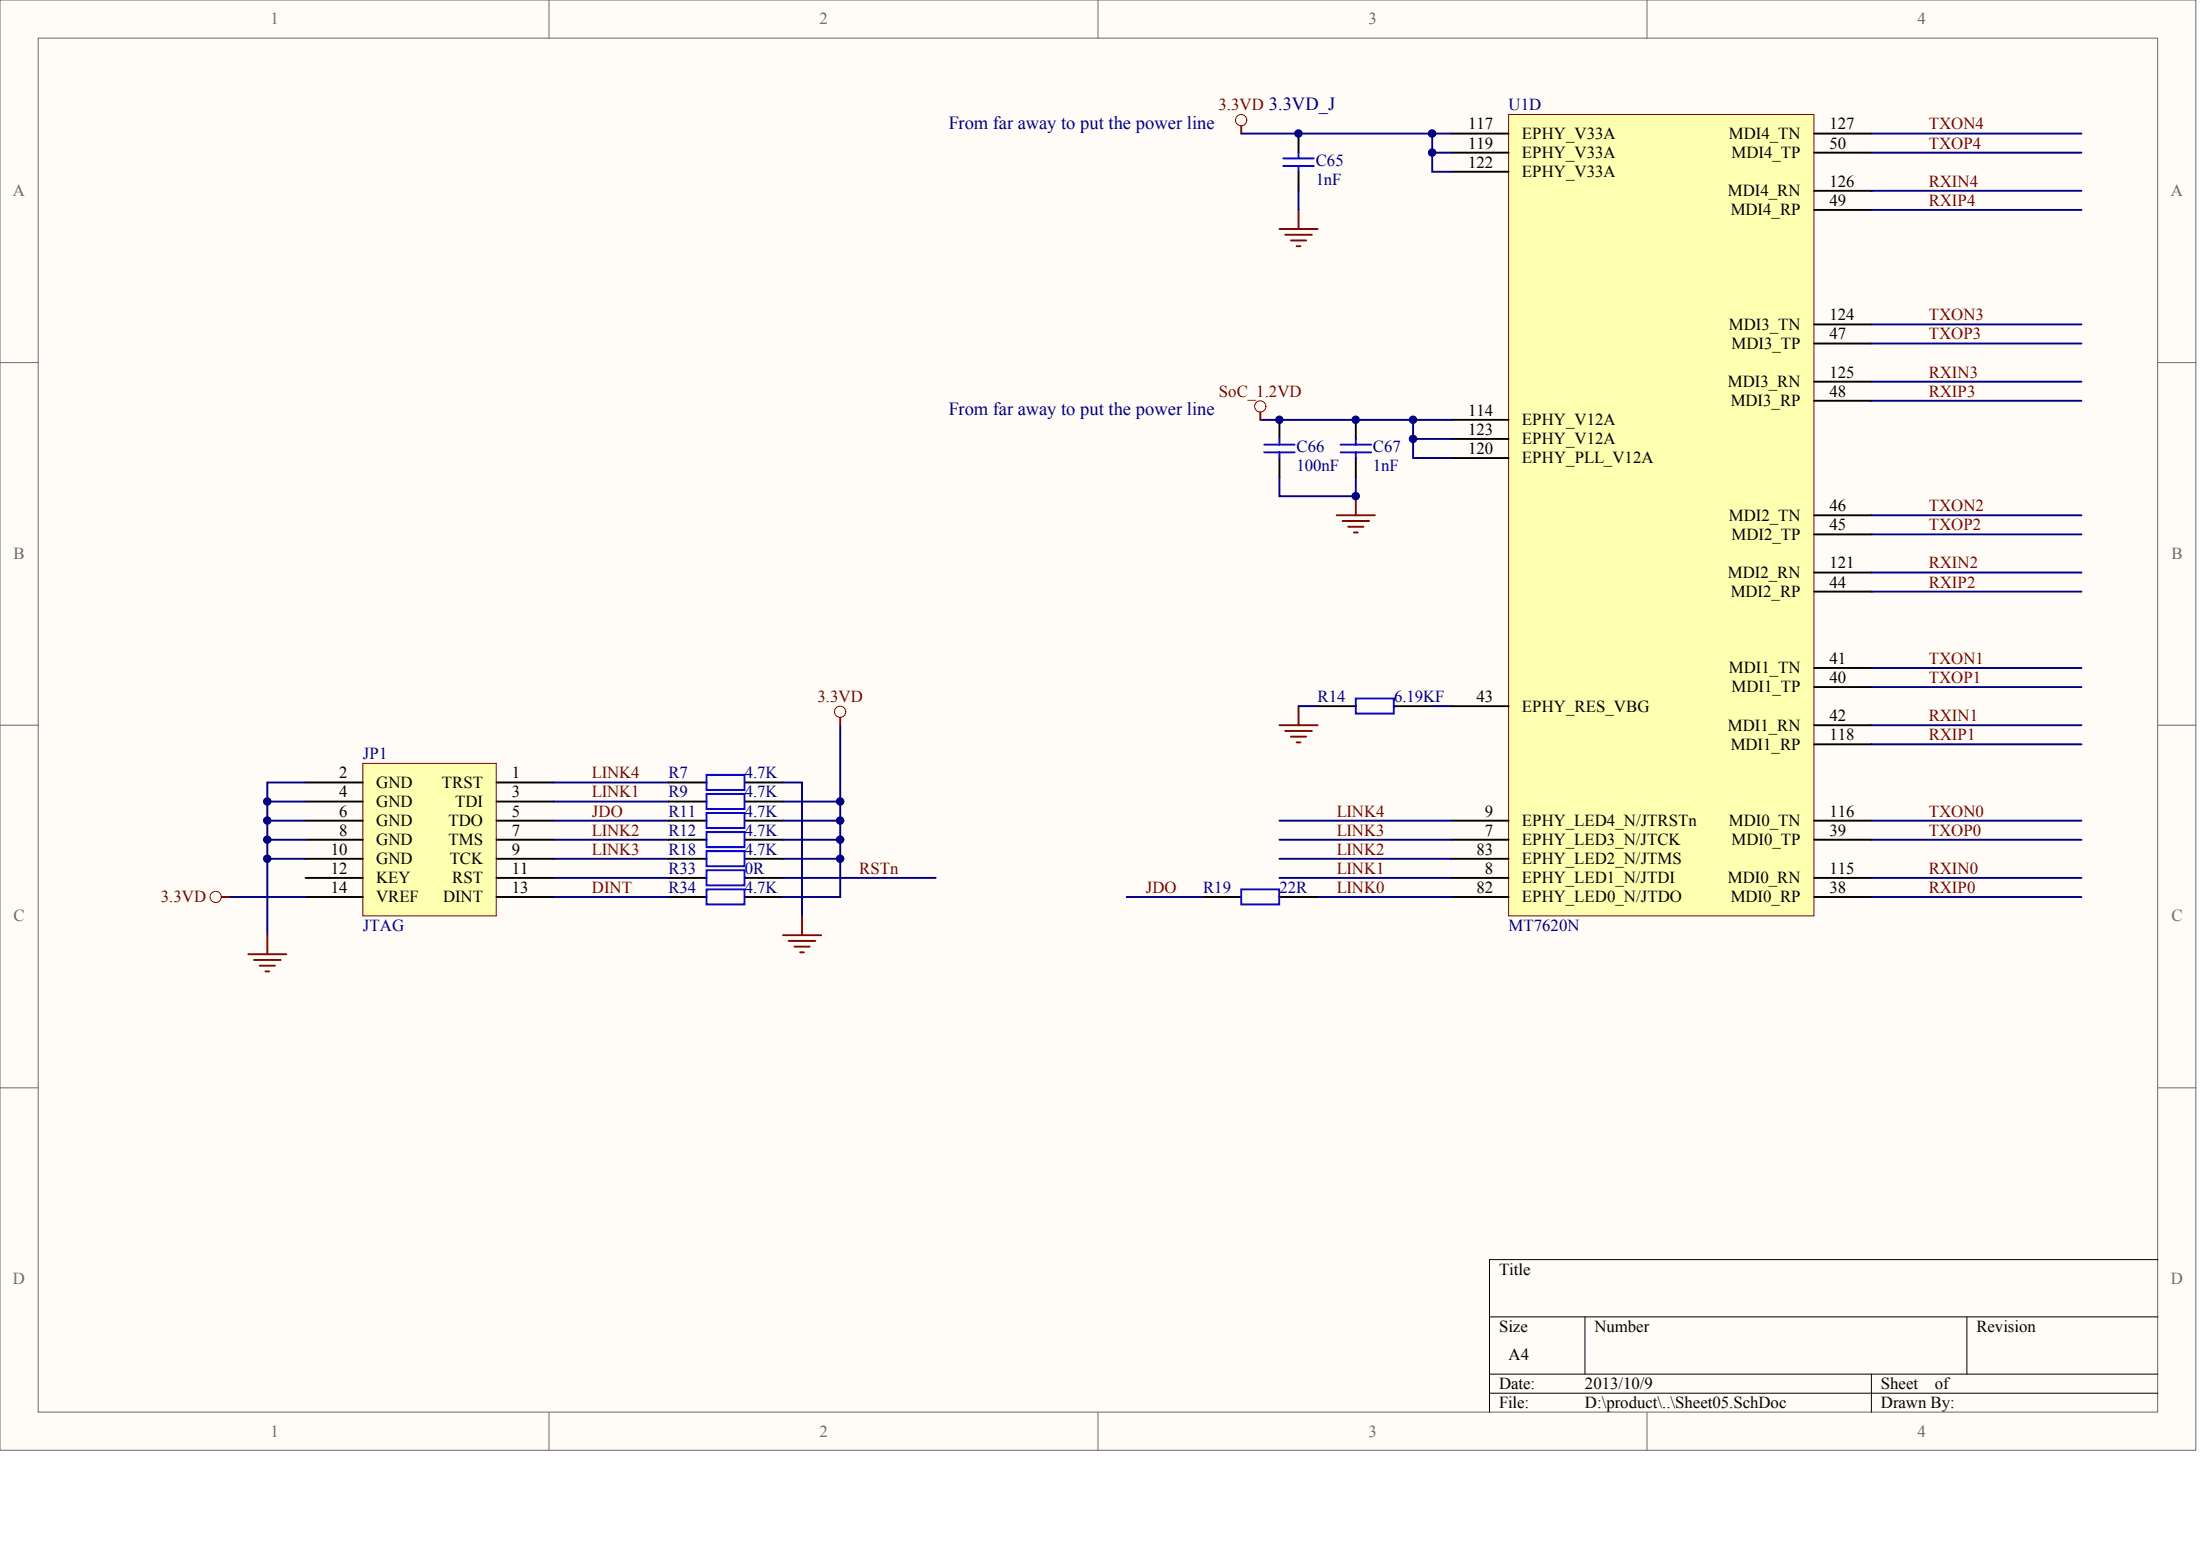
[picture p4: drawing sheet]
<svg xmlns="http://www.w3.org/2000/svg" width="840mm" height="594mm" viewBox="0 0 840 594" stroke-linecap="round" stroke-linejoin="round" font-family="sans-serif">
<g fill="#fffcf8" stroke="#696969" stroke-width=".38">
<path d="M0 0h838v553.4h-838z"/>
<path d="M14.6 14.6h808.8v524.2h-808.8z"/>
</g>
<path d="M209.5 0v14.6M419 0v14.6M628.6 0v14.6M0 138.4h14.6M823.5 138.4h14.6M0 276.7h14.6M823.5 276.7h14.6M0 415.1h14.6M823.5 415.1h14.6M209.5 538.9v14.5M419 538.9v14.5M628.6 538.9v14.5" fill="none" stroke="#696969" stroke-width=".38"/>
<path d="M823.5 480.6h-255.1v58.3M568.4 502.5h255.1M604.9 502.5v21.8M750.6 502.5v21.8M568.4 524.3h255.1M568.4 531.6h255.1M714.2 524.3v14.6" fill="none" stroke="#000" stroke-width=".38"/>
<path d="M575.7 43.7h116.6v305.8h-116.6z" fill="#ffffb0" stroke="#800000" stroke-width=".38"/>
<g fill="none" stroke="#000" stroke-width=".73">
<path d="M495.6 51v7.3M553.9 51h21.8M553.9 58.3h21.8M692.3 51h21.9M692.3 58.3h21.9M495.6 65.5v7.3M553.9 65.5h21.8M692.3 72.8h21.9M692.3 80.1h21.9M692.3 123.8h21.9M692.3 131.1h21.9M692.3 145.6h21.9"/>
<path d="M692.3 152.9h21.9M488.3 160.2v7.3M488.3 174.8v7.2M517.4 160.2v7.3M517.4 174.8v7.2M553.9 160.2h21.8M553.9 167.5h21.8M553.9 174.8h21.8M692.3 196.6h21.9M692.3 203.9h21.9M692.3 218.5h21.9M692.3 225.7h21.9"/>
<path d="M692.3 254.9h21.9M502.9 269.4h14.5M532 269.4h14.6M553.9 269.4h21.8M692.3 262.1h21.9M692.3 276.7h21.9M255.1 298.6h14.5M284.2 298.6h14.6M692.3 284h21.9M553.9 313.1h21.8M692.3 313.1h21.9M553.9 320.4h21.8"/>
<path d="M553.9 335h21.8M553.9 327.7h21.8M692.3 320.4h21.9M692.3 335h21.9M553.9 342.3h21.8M692.3 342.3h21.9"/>
</g>
<g fill="none" stroke="#00f" stroke-width=".73">
<path d="M495.6 58.3v2.1M489.7 63.3h11.7M489.7 60.4h11.7M495.6 63.3v2.2M482.5 172.6h11.6M482.5 169.7h11.6M488.3 167.5v2.2M488.3 172.6v2.2M511.6 172.6h11.7M511.6 169.7h11.7M517.4 167.5v2.2M517.4 172.6v2.2"/>
<path d="M517.4 266.5h14.5v5.8h-14.5zM269.6 295.6h14.6v5.8h-14.6z"/>
</g>
<g fill="none" stroke="#000080" stroke-width=".73">
<path d="M473.7 51h80.2M546.6 51v14.5h7.3M546.6 58.3h7.3M714.2 51h80.2M714.2 58.3h80.2M495.6 72.8v7.3M714.2 72.8h80.2M714.2 80.1h80.2M481 160.2h58.3M539.3 167.5h14.6M553.9 160.2h-14.6v14.6h14.6M488.3 182v7.3h29.1v-7.3"/>
<path d="M495.6 269.4h7.3M546.6 269.4h7.3M488.3 313.1h65.6M714.2 313.1h80.2M488.3 335h65.6M488.3 327.7h65.6M488.3 320.4h65.6M714.2 335h80.2M714.2 320.4h80.2M502.9 342.3h51M714.2 342.3h80.2"/>
</g>
<g fill="none" stroke="#800000" stroke-width=".38">
<circle cx="473.7" cy="45.8" r="2.15"/>
<circle cx="481" cy="155.1" r="2.15"/>
</g>
<g fill="none" stroke="#800000" stroke-width=".73">
<path d="M473.7 48.1v2.9M488.3 87.4h14.6M490.5 89.6h10.2M492.7 91.7h5.8M494.8 93.9h1.5M495.6 80.1v7.3M481 157.3v2.9M510.1 196.6h14.6M512.3 198.8h10.2M517.4 189.3v7.3M514.5 201h5.8M516.7 203.2h1.5"/>
<path d="M488.3 276.7h14.6M490.5 278.9h10.2M495.6 269.4v7.3M492.7 281.1h5.8M494.8 283.3h1.5"/>
</g>
<path d="M138.5 291.3h50.9v58.2h-50.9z" fill="#ffffb0" stroke="#800000" stroke-width=".38"/>
<g fill="none" stroke="#000" stroke-width=".73">
<path d="M116.6 298.6h21.9M189.5 298.6h21.8M116.6 305.8h21.9M116.6 313.1h21.9M189.5 305.8h21.8M189.5 313.1h21.8M255.1 305.8h14.5M255.1 313.1h14.5M284.2 305.8h14.6M284.2 313.1h14.6M116.6 320.4h21.9M116.6 327.7h21.9"/>
<path d="M116.6 335h21.9M189.5 320.4h21.8M189.5 327.7h21.8M189.5 335h21.8M255.1 320.4h14.5M255.1 327.7h14.5M255.1 335h14.5M284.2 320.4h14.6M284.2 327.7h14.6M284.2 335h14.6M116.6 342.3h21.9M189.5 342.3h21.8"/>
<path d="M255.1 342.3h14.5M284.2 342.3h14.6M459.1 342.3h14.6M488.3 342.3h14.6"/>
</g>
<g fill="none" stroke="#000080" stroke-width=".73">
<path d="M714.2 131.1h80.2M714.2 123.8h80.2M714.2 152.9h80.2M714.2 145.6h80.2M714.2 196.6h80.2M714.2 218.5h80.2M714.2 203.9h80.2M714.2 225.7h80.2M714.2 254.9h80.2M320.7 276.7v65.6h-21.9M714.2 276.7h80.2M714.2 262.1h80.2"/>
<path d="M116.6 298.6h-14.6v58.2M211.3 298.6h43.8M298.8 298.6h7.3v50.9M714.2 284h80.2M102 305.8h14.6M102 313.1h14.6M211.3 305.8h43.8M211.3 313.1h43.8M298.8 305.8h21.9M298.8 313.1h21.9M102 320.4h14.6M102 327.7h14.6"/>
<path d="M211.3 320.4h43.8M211.3 327.7h43.8M211.3 335h43.8M298.8 320.4h21.9M298.8 327.7h21.9M298.8 335h58.3M87.5 342.3h29.1M211.3 342.3h43.8M430 342.3h29.1"/>
</g>
<path d="M269.6 302.9h14.6v5.8h-14.6zM269.6 310.2h14.6v5.8h-14.6zM269.6 317.5h14.6v5.7h-14.6zM269.6 324.8h14.6v5.7h-14.6zM269.6 332.1h14.6v5.7h-14.6zM269.6 339.3h14.6v5.8h-14.6zM473.7 339.3h14.5v5.8h-14.5z" fill="none" stroke="#00f" stroke-width=".73"/>
<path d="M320.7 273.8v2.9M84.5 342.3h3M102 356.8v7.3M298.8 356.8h14.6M301 359h10.2M306.1 349.5v7.3M94.7 364.1h14.6M96.9 366.3h10.2M99.1 368.5h5.8M101.3 370.6h1.5M303.2 361.2h5.8M305.4 363.4h1.4" fill="none" stroke="#800000" stroke-width=".73"/>
<g fill="none" stroke="#800000" stroke-width=".38">
<circle cx="320.6" cy="271.6" r="2.15"/>
<circle cx="82.3" cy="342.2" r="2.15"/>
</g>
<g fill="#000080" stroke="#000080" stroke-width=".38">
<circle cx="102" cy="327.6" r="1.42"/>
<circle cx="102" cy="320.4" r="1.42"/>
<circle cx="102" cy="313.1" r="1.42"/>
<circle cx="102" cy="305.8" r="1.42"/>
<circle cx="320.6" cy="327.6" r="1.42"/>
<circle cx="320.6" cy="320.4" r="1.42"/>
<circle cx="320.6" cy="313.1" r="1.42"/>
<circle cx="320.6" cy="305.8" r="1.42"/>
<circle cx="488.2" cy="160.2" r="1.42"/>
<circle cx="495.5" cy="50.9" r="1.42"/>
<circle cx="517.4" cy="189.3" r="1.42"/>
<circle cx="517.4" cy="160.2" r="1.42"/>
<circle cx="539.3" cy="167.4" r="1.42"/>
<circle cx="539.3" cy="160.2" r="1.42"/>
<circle cx="546.5" cy="58.2" r="1.42"/>
<circle cx="546.5" cy="50.9" r="1.42"/>
</g>
<g font-size="7.1" fill="#000080">
<text x="362.1" y="49.3">From far away to put the power line</text>
<text x="362.1" y="158.5">From far away to put the power line</text>
</g>
<g font-size="6.4" fill="#696969">
<text x="103.2" y="9.3">1</text>
<text x="312.7" y="9.3">2</text>
<text x="522.2" y="9.3">3</text>
<text x="731.8" y="9.3">4</text>
<text x="5" y="74.9">A</text>
<text x="828.5" y="74.9">A</text>
<text x="5.2" y="213.2">B</text>
<text x="828.7" y="213.2">B</text>
<text x="5.2" y="351.6">C</text>
<text x="828.7" y="351.6">C</text>
<text x="5" y="490">D</text>
<text x="828.5" y="490">D</text>
<text x="103.2" y="548.2">1</text>
<text x="312.7" y="548.2">2</text>
<text x="522.2" y="548.2">3</text>
<text x="731.8" y="548.2">4</text>
</g>
<g font-size="6.4" fill="#800000">
<text x="465" y="42.1">3.3VD 3.3VD_J</text>
<text x="736.1" y="49.4">TXON4</text>
<text x="736.1" y="56.7">TXOP4</text>
<text x="736.1" y="71.2">RXIN4</text>
<text x="736.1" y="78.5">RXIP4</text>
<text x="736.1" y="122.2">TXON3</text>
<text x="736.1" y="129.5">TXOP3</text>
<text x="736.1" y="144.1">RXIN3</text>
<text x="465.2" y="151.3">SoC_1.2VD</text>
<text x="736.1" y="151.3">RXIP3</text>
<text x="736.1" y="195">TXON2</text>
<text x="736.1" y="202.3">TXOP2</text>
<text x="736.1" y="216.9">RXIN2</text>
<text x="736.1" y="224.2">RXIP2</text>
<text x="736.1" y="253.3">TXON1</text>
<text x="736.1" y="260.6">TXOP1</text>
<text x="312" y="267.9">3.3VD</text>
<text x="736.1" y="275.1">RXIN1</text>
<text x="736.1" y="282.4">RXIP1</text>
<text x="225.9" y="297">LINK4</text>
<text x="225.9" y="304.3">LINK1</text>
<text x="225.9" y="311.5">JDO</text>
<text x="510.1" y="311.5">LINK4</text>
<text x="736.1" y="311.5">TXON0</text>
<text x="225.9" y="318.8">LINK2</text>
<text x="510.1" y="318.8">LINK3</text>
<text x="736.1" y="318.8">TXOP0</text>
<text x="225.9" y="326.1">LINK3</text>
<text x="510.1" y="326.1">LINK2</text>
<text x="328" y="333.4">RSTn</text>
<text x="510.1" y="333.4">LINK1</text>
<text x="736.1" y="333.4">RXIN0</text>
<text x="225.9" y="340.7">DINT</text>
<text x="437.3" y="340.7">JDO</text>
<text x="510.1" y="340.7">LINK0</text>
<text x="736.1" y="340.7">RXIP0</text>
<text x="61.4" y="344.3">3.3VD</text>
</g>
<g font-size="6.4" fill="#000080">
<text x="575.7" y="42.1">U1D</text>
<text x="502.1" y="63.2">C65</text>
<text x="502.1" y="70.5">1nF</text>
<text x="494.8" y="172.5">C66</text>
<text x="524" y="172.5">C67</text>
<text x="494.8" y="179.7">100nF</text>
<text x="524" y="179.7">1nF</text>
<text x="502.9" y="267.9">R14</text>
<text x="532" y="267.9">6.19KF</text>
<text x="138.5" y="289.7">JP1</text>
<text x="255.1" y="297">R7</text>
<text x="284.2" y="297">4.7K</text>
<text x="255.1" y="304.3">R9</text>
<text x="284.2" y="304.3">4.7K</text>
<text x="255.1" y="311.5">R11</text>
<text x="284.2" y="311.5">4.7K</text>
<text x="255.1" y="318.8">R12</text>
<text x="284.2" y="318.8">4.7K</text>
<text x="255.1" y="326.1">R18</text>
<text x="284.2" y="326.1">4.7K</text>
<text x="255.1" y="333.4">R33</text>
<text x="284.2" y="333.4">0R</text>
<text x="255.1" y="340.7">R34</text>
<text x="284.2" y="340.7">4.7K</text>
<text x="459.1" y="340.7">R19</text>
<text x="488.3" y="340.7">22R</text>
<text x="138.5" y="355.2">JTAG</text>
<text x="575.7" y="355.2">MT7620N</text>
</g>
<g font-size="6.4">
<text x="560.3" y="49.4">117</text>
<text x="580.8" y="53">EPHY_V33A</text>
<text x="659.8" y="53">MDI4_TN</text>
<text x="698.2" y="49.4">127</text>
<text x="560.3" y="56.7">119</text>
<text x="698.2" y="56.7">50</text>
<text x="560.3" y="64">122</text>
<text x="580.8" y="60.3">EPHY_V33A</text>
<text x="660.9" y="60.3">MDI4_TP</text>
<text x="580.8" y="67.6">EPHY_V33A</text>
<text x="698.2" y="71.2">126</text>
<text x="659.5" y="74.9">MDI4_RN</text>
<text x="660.5" y="82.2">MDI4_RP</text>
<text x="698.2" y="78.5">49</text>
<text x="659.8" y="125.9">MDI3_TN</text>
<text x="698.2" y="122.2">124</text>
<text x="698.2" y="129.5">47</text>
<text x="660.9" y="133.1">MDI3_TP</text>
<text x="659.5" y="147.7">MDI3_RN</text>
<text x="698.2" y="144.1">125</text>
<text x="660.5" y="155">MDI3_RP</text>
<text x="698.2" y="151.3">48</text>
<text x="560.3" y="158.6">114</text>
<text x="560.3" y="165.9">123</text>
<text x="580.8" y="162.3">EPHY_V12A</text>
<text x="560.3" y="173.2">120</text>
<text x="580.8" y="169.6">EPHY_V12A</text>
<text x="580.8" y="176.8">EPHY_PLL_V12A</text>
<text x="698.2" y="195">46</text>
<text x="659.8" y="198.7">MDI2_TN</text>
<text x="698.2" y="202.3">45</text>
<text x="660.9" y="206">MDI2_TP</text>
<text x="659.5" y="220.5">MDI2_RN</text>
<text x="698.2" y="216.9">121</text>
<text x="660.5" y="227.8">MDI2_RP</text>
<text x="698.2" y="224.2">44</text>
<text x="659.8" y="256.9">MDI1_TN</text>
<text x="698.2" y="253.3">41</text>
<text x="698.2" y="260.6">40</text>
<text x="563.5" y="267.9">43</text>
<text x="660.9" y="264.2">MDI1_TP</text>
<text x="580.8" y="271.5">EPHY_RES_VBG</text>
<text x="698.2" y="275.1">42</text>
<text x="659.5" y="278.8">MDI1_RN</text>
<text x="660.5" y="286.1">MDI1_RP</text>
<text x="698.2" y="282.4">118</text>
<text x="129.4" y="297">2</text>
<text x="195.3" y="297">1</text>
<text x="129.4" y="304.3">4</text>
<text x="143.6" y="300.6">GND</text>
<text x="168.6" y="300.6">TRST</text>
<text x="195.3" y="304.3">3</text>
<text x="129.4" y="311.5">6</text>
<text x="143.6" y="307.9">GND</text>
<text x="173.7" y="307.9">TDI</text>
<text x="195.3" y="311.5">5</text>
<text x="566.7" y="311.5">9</text>
<text x="698.2" y="311.5">116</text>
<text x="143.6" y="315.2">GND</text>
<text x="171.1" y="315.2">TDO</text>
<text x="580.8" y="315.2">EPHY_LED4_N/JTRSTn</text>
<text x="659.8" y="315.2">MDI0_TN</text>
<text x="129.4" y="318.8">8</text>
<text x="143.6" y="322.5">GND</text>
<text x="171.2" y="322.5">TMS</text>
<text x="195.3" y="318.8">7</text>
<text x="566.7" y="318.8">7</text>
<text x="580.8" y="322.5">EPHY_LED3_N/JTCK</text>
<text x="660.9" y="322.5">MDI0_TP</text>
<text x="698.2" y="318.8">39</text>
<text x="126.2" y="326.1">10</text>
<text x="143.6" y="329.8">GND</text>
<text x="171.6" y="329.8">TCK</text>
<text x="195.3" y="326.1">9</text>
<text x="563.5" y="326.1">83</text>
<text x="580.8" y="329.8">EPHY_LED2_N/JTMS</text>
<text x="126.2" y="333.4">12</text>
<text x="195.3" y="333.4">11</text>
<text x="566.7" y="333.4">8</text>
<text x="698.2" y="333.4">115</text>
<text x="126.2" y="340.7">14</text>
<text x="143.6" y="337">KEY</text>
<text x="172.6" y="337">RST</text>
<text x="195.3" y="340.7">13</text>
<text x="563.5" y="340.7">82</text>
<text x="580.8" y="337">EPHY_LED1_N/JTDI</text>
<text x="659.5" y="337">MDI0_RN</text>
<text x="698.2" y="340.7">38</text>
<text x="143.6" y="344.3">VREF</text>
<text x="169.1" y="344.3">DINT</text>
<text x="580.8" y="344.3">EPHY_LED0_N/JTDO</text>
<text x="660.5" y="344.3">MDI0_RP</text>
<text x="572.1" y="486.3">Title</text>
<text x="572.1" y="508.2">Size</text>
<text x="608.5" y="508.2">Number</text>
<text x="754.3" y="508.2">Revision</text>
<text x="575.7" y="519.1">A4</text>
<text x="572.1" y="530">Date:</text>
<text x="604.9" y="530">2013/10/9</text>
<text x="717.8" y="530">Sheet</text>
<text x="738.4" y="530">of</text>
<text x="572.1" y="537.3">File:</text>
<text x="604.9" y="537.3">D:\product\..\Sheet05.SchDoc</text>
<text x="717.8" y="537.3">Drawn By:</text>
</g>
</svg>
